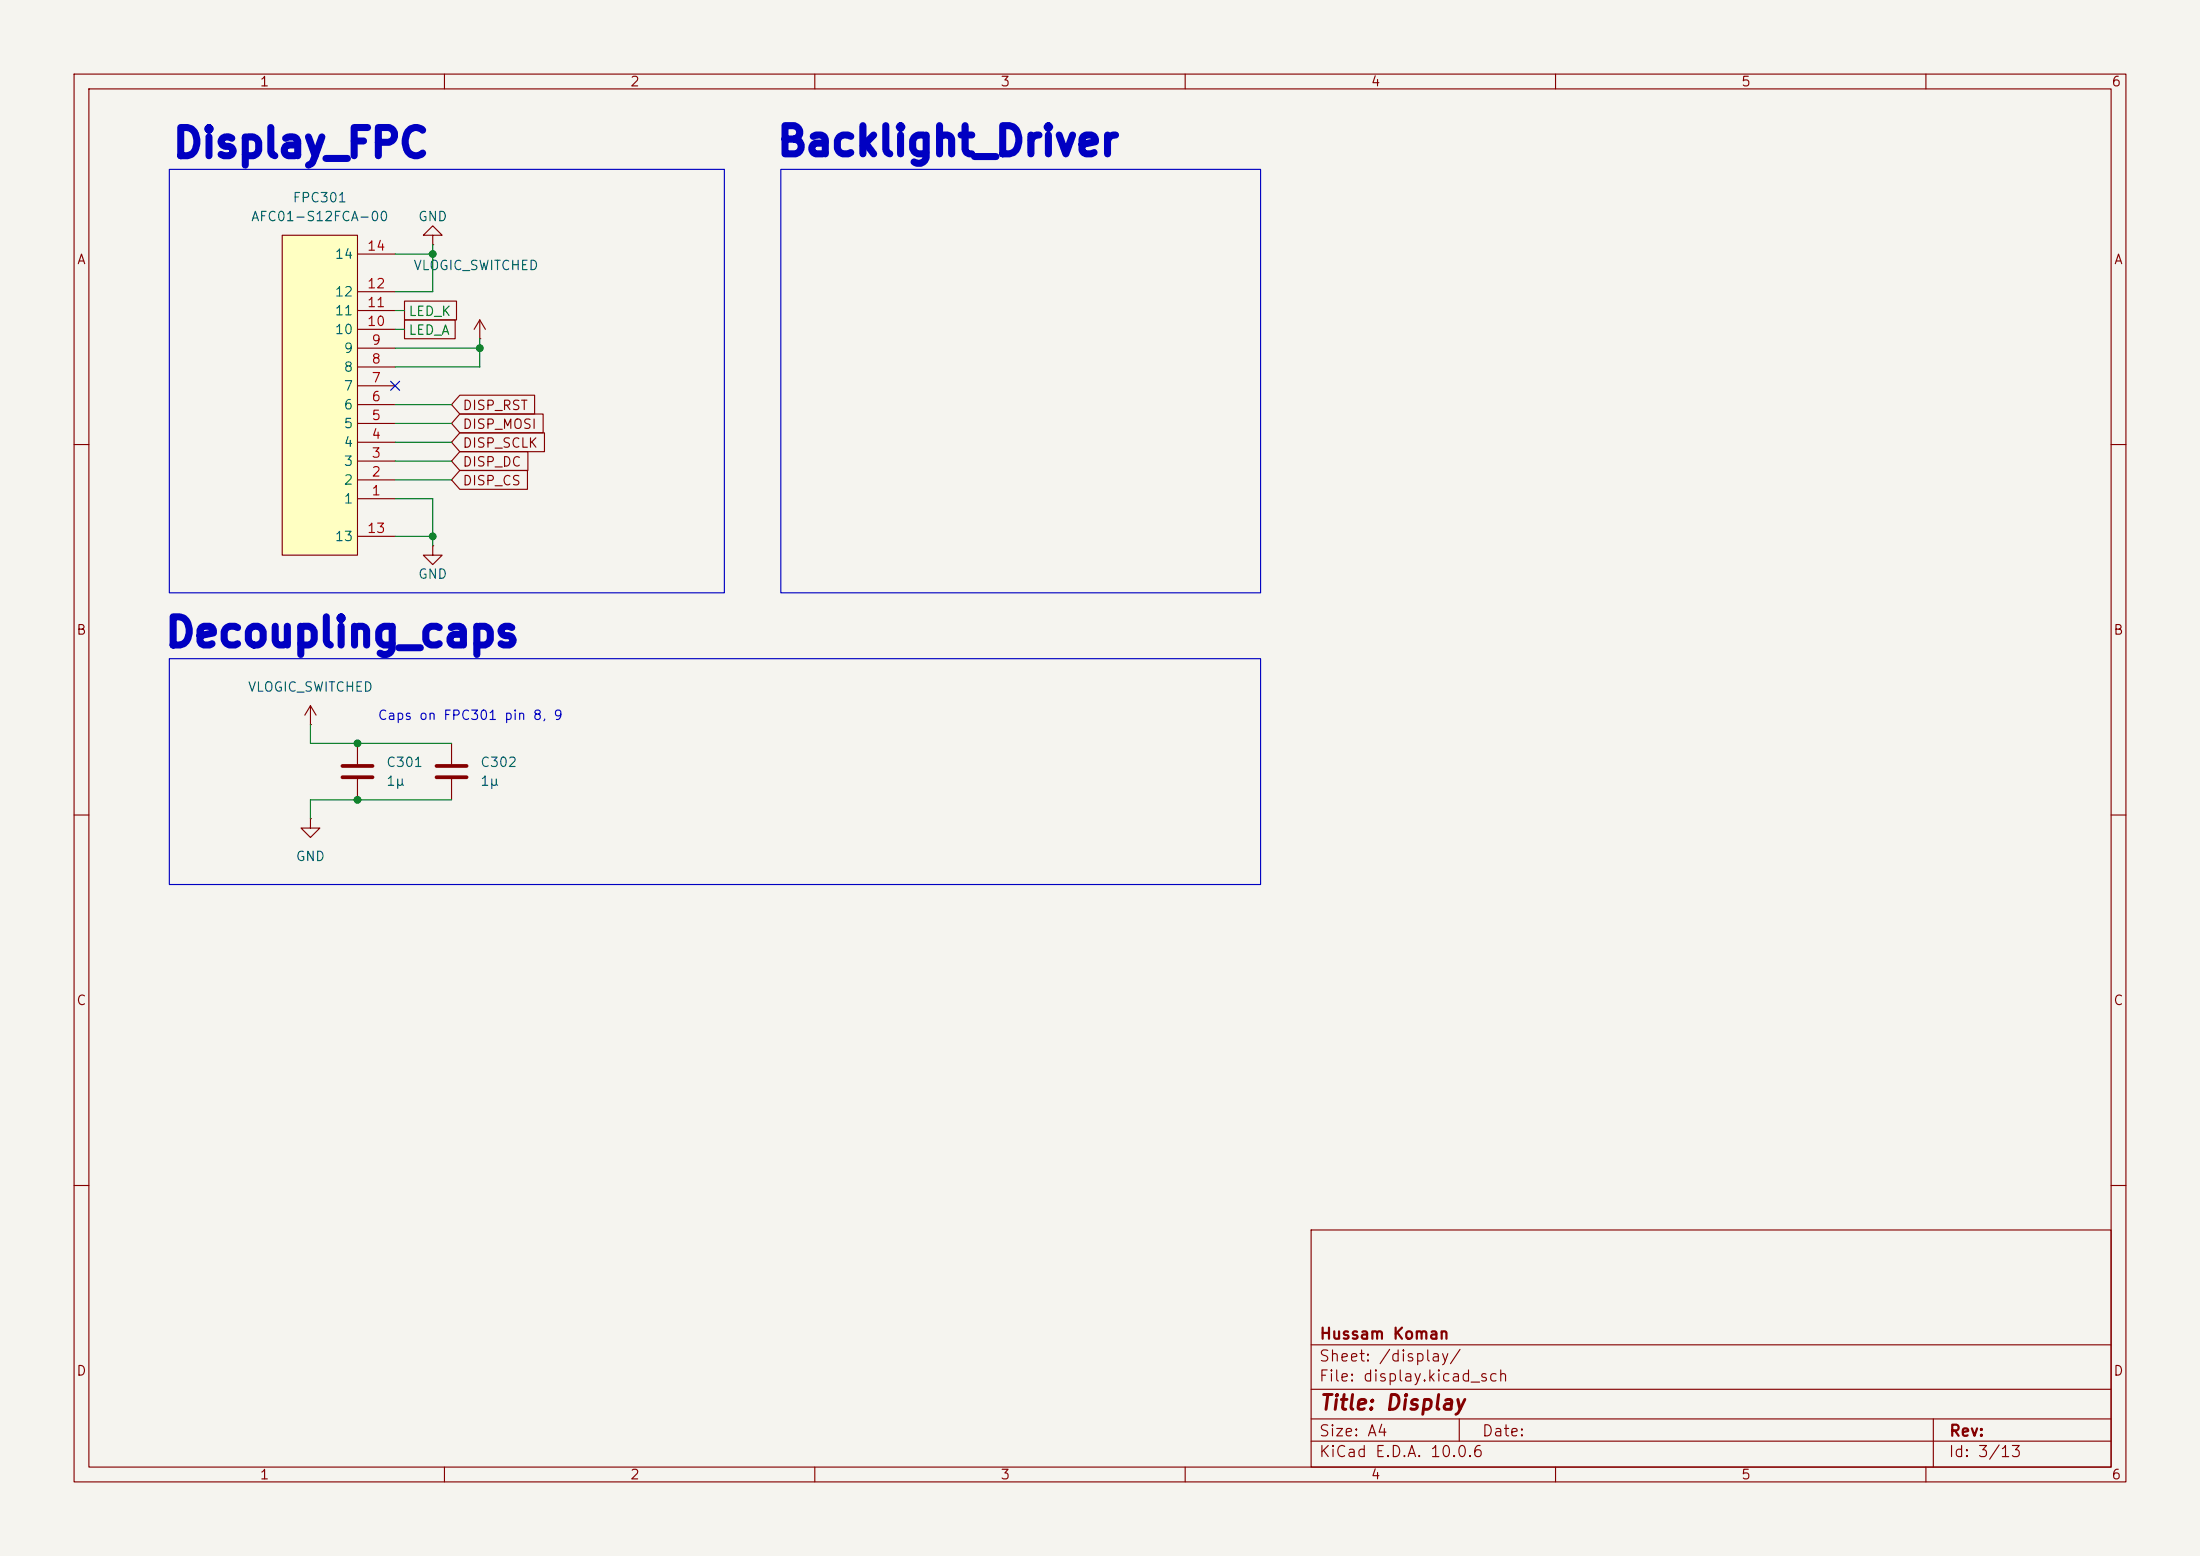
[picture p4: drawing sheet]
(kicad_sch
 (version 20260306)
 (generator "eeschema")
 (generator_version "10.0")
 (paper "A4")
 (title_block
  (title "Display")
  (company "Hussam Koman"))
 (lib_symbols
  (symbol "Device:C"
   (pin_numbers (hide yes))
   (pin_names
    (offset 0.254)) (exclude_from_sim no) (in_bom yes) (on_board yes)
   (in_pos_files yes)
   (duplicate_pin_numbers_are_jumpers no)
   (property "Reference" "C" (at 0.635 2.54 0) (show_name no) (do_not_autoplace no) (effects (font (size 1.27 1.27)) (justify left)))
   (property "Value" "C" (at 0.635 -2.54 0) (show_name no) (do_not_autoplace no) (effects (font (size 1.27 1.27)) (justify left)))
   (property "Footprint" "" (at 0.9652 -3.81 0) (show_name no) (do_not_autoplace no) (hide yes) (effects (font (size 1.27 1.27))))
   (property "Datasheet" "" (at 0 0 0) (show_name no) (do_not_autoplace no) (hide yes) (effects (font (size 1.27 1.27))))
   (property "Description" "Unpolarized capacitor" (at 0 0 0) (show_name no) (do_not_autoplace no) (hide yes) (effects (font (size 1.27 1.27))))
   (symbol "C_0_1"
    (polyline (pts (xy -2.032 0.762) (xy 2.032 0.762)) (stroke (width 0.508) (type default)) (fill (type none)))
    (polyline (pts (xy -2.032 -0.762) (xy 2.032 -0.762)) (stroke (width 0.508) (type default)) (fill (type none))))
   (symbol "C_1_1"
    (pin passive line (at 0 3.81 270) (length 2.794) (name "" (effects (font (size 1.27 1.27)))) (number "1" (effects (font (size 1.27 1.27)))))
    (pin passive line (at 0 -3.81 90) (length 2.794) (name "" (effects (font (size 1.27 1.27)))) (number "2" (effects (font (size 1.27 1.27))))))
   (embedded_fonts no))
  (symbol "IntegrationFPC:AFC01-S12FCA-00" (exclude_from_sim no) (in_bom yes) (on_board yes)
   (in_pos_files yes)
   (duplicate_pin_numbers_are_jumpers no)
   (property "Reference" "FPC301" (at 2.54 -26.67 0) (show_name no) (do_not_autoplace no) (effects (font (size 1.27 1.27))))
   (property "Value" "AFC01-S12FCA-00" (at 2.54 -24.13 0) (show_name no) (do_not_autoplace no) (effects (font (size 1.27 1.27))))
   (property "Footprint" "easyeda:FPC-SMD_AFC01-S12FCA-00" (at 0 -26.67 0) (show_name no) (do_not_autoplace no) (hide yes) (effects (font (size 1.27 1.27))))
   (property "Datasheet" "https://lcsc.com/product-detail/Others_JUSHUO-AFC01-S12FCA-00_C262661.html" (at 0 -29.21 0) (show_name no) (do_not_autoplace no) (hide yes) (effects (font (size 1.27 1.27))))
   (property "Description" "" (at 0 0 0) (show_name no) (do_not_autoplace no) (hide yes) (effects (font (size 1.27 1.27))))
   (property "LCSC Part" "C262661" (at 0 -31.75 0) (show_name no) (do_not_autoplace no) (hide yes) (effects (font (size 1.27 1.27))))
   (property "Availability" "" (at 0 0 0) (show_name no) (do_not_autoplace no) (hide yes) (effects (font (size 1.27 1.27))))
   (property "Check_prices" "" (at 0 0 0) (show_name no) (do_not_autoplace no) (hide yes) (effects (font (size 1.27 1.27))))
   (property "Description_1" "" (at 0 0 0) (show_name no) (do_not_autoplace no) (hide yes) (effects (font (size 1.27 1.27))))
   (property "MANUFACTURER" "" (at 0 0 0) (show_name no) (do_not_autoplace no) (hide yes) (effects (font (size 1.27 1.27))))
   (property "MAXIMUM_PACKAGE_HEIGHT" "" (at 0 0 0) (show_name no) (do_not_autoplace no) (hide yes) (effects (font (size 1.27 1.27))))
   (property "MF" "" (at 0 0 0) (show_name no) (do_not_autoplace no) (hide yes) (effects (font (size 1.27 1.27))))
   (property "MP" "" (at 0 0 0) (show_name no) (do_not_autoplace no) (hide yes) (effects (font (size 1.27 1.27))))
   (property "PARTREV" "" (at 0 0 0) (show_name no) (do_not_autoplace no) (hide yes) (effects (font (size 1.27 1.27))))
   (property "Package" "" (at 0 0 0) (show_name no) (do_not_autoplace no) (hide yes) (effects (font (size 1.27 1.27))))
   (property "Price" "" (at 0 0 0) (show_name no) (do_not_autoplace no) (hide yes) (effects (font (size 1.27 1.27))))
   (property "STANDARD" "" (at 0 0 0) (show_name no) (do_not_autoplace no) (hide yes) (effects (font (size 1.27 1.27))))
   (property "SnapEDA_Link" "" (at 0 0 0) (show_name no) (do_not_autoplace no) (hide yes) (effects (font (size 1.27 1.27))))
   (symbol "AFC01-S12FCA-00_0_1"
    (rectangle (start -2.54 21.59) (end 7.62 -21.59) (stroke (width 0) (type default)) (fill (type background)))
    (pin passive line (at -7.62 13.97 0) (length 5.08) (name "1" (effects (font (size 1.27 1.27)))) (number "1" (effects (font (size 1.27 1.27)))))
    (pin passive line (at -7.62 11.43 0) (length 5.08) (name "2" (effects (font (size 1.27 1.27)))) (number "2" (effects (font (size 1.27 1.27)))))
    (pin passive line (at -7.62 8.89 0) (length 5.08) (name "3" (effects (font (size 1.27 1.27)))) (number "3" (effects (font (size 1.27 1.27)))))
    (pin passive line (at -7.62 6.35 0) (length 5.08) (name "4" (effects (font (size 1.27 1.27)))) (number "4" (effects (font (size 1.27 1.27)))))
    (pin passive line (at -7.62 3.81 0) (length 5.08) (name "5" (effects (font (size 1.27 1.27)))) (number "5" (effects (font (size 1.27 1.27)))))
    (pin passive line (at -7.62 1.27 0) (length 5.08) (name "6" (effects (font (size 1.27 1.27)))) (number "6" (effects (font (size 1.27 1.27)))))
    (pin passive line (at -7.62 -1.27 0) (length 5.08) (name "7" (effects (font (size 1.27 1.27)))) (number "7" (effects (font (size 1.27 1.27)))))
    (pin passive line (at -7.62 -3.81 0) (length 5.08) (name "8" (effects (font (size 1.27 1.27)))) (number "8" (effects (font (size 1.27 1.27)))))
    (pin passive line (at -7.62 -6.35 0) (length 5.08) (name "9" (effects (font (size 1.27 1.27)))) (number "9" (effects (font (size 1.27 1.27)))))
    (pin passive line (at -7.62 -8.89 0) (length 5.08) (name "10" (effects (font (size 1.27 1.27)))) (number "10" (effects (font (size 1.27 1.27)))))
    (pin passive line (at -7.62 -11.43 0) (length 5.08) (name "11" (effects (font (size 1.27 1.27)))) (number "11" (effects (font (size 1.27 1.27)))))
    (pin passive line (at -7.62 -13.97 0) (length 5.08) (name "12" (effects (font (size 1.27 1.27)))) (number "12" (effects (font (size 1.27 1.27)))))
    (pin passive line (at -7.62 19.05 0) (length 5.08) (name "13" (effects (font (size 1.27 1.27)))) (number "13" (effects (font (size 1.27 1.27)))))
    (pin passive line (at -7.62 -19.05 0) (length 5.08) (name "14" (effects (font (size 1.27 1.27)))) (number "14" (effects (font (size 1.27 1.27))))))
   (embedded_fonts no))
  (symbol "easyeda:HS20HS072RX" (exclude_from_sim no) (in_bom yes) (on_board yes)
   (in_pos_files yes)
   (duplicate_pin_numbers_are_jumpers no)
   (property "Reference" "U" (at 0 19.05 0) (show_name no) (do_not_autoplace no) (effects (font (size 1.27 1.27))))
   (property "Value" "HS20HS072RX" (at 0 -19.05 0) (show_name no) (do_not_autoplace no) (effects (font (size 1.27 1.27))))
   (property "Footprint" "easyeda:OLED-SMD_HS20HS072RX" (at 0 -21.59 0) (show_name no) (do_not_autoplace no) (hide yes) (effects (font (size 1.27 1.27))))
   (property "Datasheet" "" (at 0 0 0) (show_name no) (do_not_autoplace no) (hide yes) (effects (font (size 1.27 1.27))))
   (property "Description" "" (at 0 0 0) (show_name no) (do_not_autoplace no) (hide yes) (effects (font (size 1.27 1.27))))
   (property "LCSC Part" "C5329582" (at 0 -24.13 0) (show_name no) (do_not_autoplace no) (hide yes) (effects (font (size 1.27 1.27))))
   (symbol "HS20HS072RX_0_1"
    (rectangle (start -7.62 16.51) (end 7.62 -16.51) (stroke (width 0) (type default)) (fill (type background)))
    (circle (center -6.35 15.24) (radius 0.38) (stroke (width 0) (type default)) (fill (type none)))
    (pin unspecified line (at -10.16 13.97 0) (length 2.54) (name "GND" (effects (font (size 1.27 1.27)))) (number "1" (effects (font (size 1.27 1.27)))))
    (pin unspecified line (at -10.16 11.43 0) (length 2.54) (name "CS" (effects (font (size 1.27 1.27)))) (number "2" (effects (font (size 1.27 1.27)))))
    (pin unspecified line (at -10.16 8.89 0) (length 2.54) (name "RS" (effects (font (size 1.27 1.27)))) (number "3" (effects (font (size 1.27 1.27)))))
    (pin unspecified line (at -10.16 6.35 0) (length 2.54) (name "SCL" (effects (font (size 1.27 1.27)))) (number "4" (effects (font (size 1.27 1.27)))))
    (pin unspecified line (at -10.16 3.81 0) (length 2.54) (name "SDA" (effects (font (size 1.27 1.27)))) (number "5" (effects (font (size 1.27 1.27)))))
    (pin unspecified line (at -10.16 1.27 0) (length 2.54) (name "RST" (effects (font (size 1.27 1.27)))) (number "6" (effects (font (size 1.27 1.27)))))
    (pin unspecified line (at -10.16 -1.27 0) (length 2.54) (name "NC" (effects (font (size 1.27 1.27)))) (number "7" (effects (font (size 1.27 1.27)))))
    (pin unspecified line (at -10.16 -3.81 0) (length 2.54) (name "I/O-VCC" (effects (font (size 1.27 1.27)))) (number "8" (effects (font (size 1.27 1.27)))))
    (pin unspecified line (at -10.16 -6.35 0) (length 2.54) (name "VCC" (effects (font (size 1.27 1.27)))) (number "9" (effects (font (size 1.27 1.27)))))
    (pin unspecified line (at -10.16 -8.89 0) (length 2.54) (name "A" (effects (font (size 1.27 1.27)))) (number "10" (effects (font (size 1.27 1.27)))))
    (pin unspecified line (at -10.16 -11.43 0) (length 2.54) (name "K" (effects (font (size 1.27 1.27)))) (number "11" (effects (font (size 1.27 1.27)))))
    (pin unspecified line (at -10.16 -13.97 0) (length 2.54) (name "GND" (effects (font (size 1.27 1.27)))) (number "12" (effects (font (size 1.27 1.27))))))
   (embedded_fonts no))
  (symbol "power:+3V3"
   (power global)
   (pin_numbers (hide yes))
   (pin_names
    (offset 0) (hide yes)) (exclude_from_sim no) (in_bom yes) (on_board yes)
   (in_pos_files yes)
   (duplicate_pin_numbers_are_jumpers no)
   (property "Reference" "#PWR" (at 0 -3.81 0) (show_name no) (do_not_autoplace no) (hide yes) (effects (font (size 1.27 1.27))))
   (property "Value" "+3V3" (at 0 3.556 0) (show_name no) (do_not_autoplace no) (effects (font (size 1.27 1.27))))
   (property "Footprint" "" (at 0 0 0) (show_name no) (do_not_autoplace no) (hide yes) (effects (font (size 1.27 1.27))))
   (property "Datasheet" "" (at 0 0 0) (show_name no) (do_not_autoplace no) (hide yes) (effects (font (size 1.27 1.27))))
   (property "Description" "Power symbol creates a global label with name \"+3V3\"" (at 0 0 0) (show_name no) (do_not_autoplace no) (hide yes) (effects (font (size 1.27 1.27))))
   (symbol "+3V3_0_1"
    (polyline (pts (xy -0.762 1.27) (xy 0 2.54)) (stroke (width 0) (type default)) (fill (type none)))
    (polyline (pts (xy 0 2.54) (xy 0.762 1.27)) (stroke (width 0) (type default)) (fill (type none)))
    (polyline (pts (xy 0 0) (xy 0 2.54)) (stroke (width 0) (type default)) (fill (type none))))
   (symbol "+3V3_1_1"
    (pin power_in line (at 0 0 90) (length 0) (name "" (effects (font (size 1.27 1.27)))) (number "1" (effects (font (size 1.27 1.27))))))
   (embedded_fonts no))
  (symbol "power:GND"
   (power global)
   (pin_numbers (hide yes))
   (pin_names
    (offset 0) (hide yes)) (exclude_from_sim no) (in_bom yes) (on_board yes)
   (in_pos_files yes)
   (duplicate_pin_numbers_are_jumpers no)
   (property "Reference" "#PWR" (at 0 -6.35 0) (show_name no) (do_not_autoplace no) (hide yes) (effects (font (size 1.27 1.27))))
   (property "Value" "GND" (at 0 -3.81 0) (show_name no) (do_not_autoplace no) (effects (font (size 1.27 1.27))))
   (property "Footprint" "" (at 0 0 0) (show_name no) (do_not_autoplace no) (hide yes) (effects (font (size 1.27 1.27))))
   (property "Datasheet" "" (at 0 0 0) (show_name no) (do_not_autoplace no) (hide yes) (effects (font (size 1.27 1.27))))
   (property "Description" "Power symbol creates a global label with name \"GND\" , ground" (at 0 0 0) (show_name no) (do_not_autoplace no) (hide yes) (effects (font (size 1.27 1.27))))
   (symbol "GND_0_1"
    (polyline (pts (xy 0 0) (xy 0 -1.27) (xy 1.27 -1.27) (xy 0 -2.54) (xy -1.27 -1.27) (xy 0 -1.27)) (stroke (width 0) (type default)) (fill (type none))))
   (symbol "GND_1_1"
    (pin power_in line (at 0 0 270) (length 0) (name "" (effects (font (size 1.27 1.27)))) (number "1" (effects (font (size 1.27 1.27))))))
   (embedded_fonts no))
 
(symbol "MiniCompanionElectrical:VLOGIC_SWITCHED"
   (power global)
   (pin_numbers (hide yes))
   (pin_names
    (offset 0) (hide yes)) (exclude_from_sim no) (in_bom yes) (on_board yes)
   (in_pos_files yes)
   (duplicate_pin_numbers_are_jumpers no)
   (property "Reference" "#PWR" (at 0 -3.81 0) (show_name no) (do_not_autoplace no) (hide yes) (effects (font (size 1.27 1.27))))
   (property "Value" "VLOGIC_SWITCHED" (at 0 3.556 0) (show_name no) (do_not_autoplace no) (effects (font (size 1.27 1.27))))
   (property "Footprint" "" (at 0 0 0) (show_name no) (do_not_autoplace no) (hide yes) (effects (font (size 1.27 1.27))))
   (property "Datasheet" "" (at 0 0 0) (show_name no) (do_not_autoplace no) (hide yes) (effects (font (size 1.27 1.27))))
   (property "Description" "Power symbol creates a global label with name \"VLOGIC_SWITCHED\"" (at 0 0 0) (show_name no) (do_not_autoplace no) (hide yes) (effects (font (size 1.27 1.27))))
   (symbol "VLOGIC_SWITCHED_0_1"
    (polyline (pts (xy -0.762 1.27) (xy 0 2.54)) (stroke (width 0) (type default)) (fill (type none)))
    (polyline (pts (xy 0 2.54) (xy 0.762 1.27)) (stroke (width 0) (type default)) (fill (type none)))
    (polyline (pts (xy 0 0) (xy 0 2.54)) (stroke (width 0) (type default)) (fill (type none))))
   (symbol "VLOGIC_SWITCHED_1_1"
    (pin power_in line (at 0 0 90) (length 0) (name "" (effects (font (size 1.27 1.27)))) (number "1" (effects (font (size 1.27 1.27))))))
   (embedded_fonts no)))
 (rectangle
  (start 105.41 22.86)
  (end 170.18 80.01)
  (stroke (width 0) (type default))
  (fill (type none)))
 (rectangle
  (start 22.86 22.86)
  (end 97.79 80.01)
  (stroke (width 0) (type default))
  (fill (type none)))
 (rectangle
  (start 22.86 88.9)
  (end 170.18 119.38)
  (stroke (width 0) (type default))
  (fill (type none)))
 (text "Decoupling_caps"
  (exclude_from_sim no)
  (at 46.228 85.598 0)
  (effects (font (size 3.81 3.81) (thickness 1.016)
    (bold yes))))
 (text "Caps on FPC301 pin 8, 9"
  (exclude_from_sim no)
  (at 63.5 96.774 0)
  (effects (font (size 1.27 1.27))))
 (text "Display_FPC\n"
  (exclude_from_sim no)
  (at 40.64 19.558 0)
  (effects (font (size 3.81 3.81) (thickness 1.016)
    (bold yes))))
 (text "Backlight_Driver"
  (exclude_from_sim no)
  (at 128.016 19.304 0)
  (effects (font (size 3.81 3.81) (thickness 1.016)
    (bold yes))))
 (junction
  (at 48.26 107.95)
  (diameter 0)
  (color 0 0 0 0))
 (junction
  (at 58.42 72.39)
  (diameter 0)
  (color 0 0 0 0))
 (junction
  (at 58.42 34.29)
  (diameter 0)
  (color 0 0 0 0))
 (junction
  (at 64.77 46.99)
  (diameter 0)
  (color 0 0 0 0))
 (junction
  (at 48.26 100.33)
  (diameter 0)
  (color 0 0 0 0))
 (no_connect
  (at 53.34 52.07))
 
 
 
 
 
 
 
 
 
 
 
 
 
 
 
 
 
 
 
 
 (global_label "LED_A"
  (shape passive)
  (at 54.61 44.45 0)
  (fields_autoplaced yes)
  (effects (font (size 1.27 1.27)) (justify left))
  (property "Intersheetrefs" "${INTERSHEET_REFS}" (at 61.9872 44.45 0) (hide yes) (show_name no) (do_not_autoplace no) (effects (font (size 1.27 1.27)) (justify left))))
 (global_label "DISP_SCLK"
  (shape input)
  (at 60.96 59.69 0)
  (fields_autoplaced yes)
  (effects (font (size 1.27 1.27)) (justify left))
  (property "Intersheetrefs" "${INTERSHEET_REFS}" (at 74.468 59.69 0) (hide yes) (show_name no) (do_not_autoplace no) (effects (font (size 1.27 1.27)) (justify left))))
 (global_label "DISP_DC"
  (shape input)
  (at 60.96 62.23 0)
  (fields_autoplaced yes)
  (effects (font (size 1.27 1.27)) (justify left))
  (property "Intersheetrefs" "${INTERSHEET_REFS}" (at 72.2304 62.23 0) (hide yes) (show_name no) (do_not_autoplace no) (effects (font (size 1.27 1.27)) (justify left))))
 (global_label "DISP_RST"
  (shape input)
  (at 60.96 54.61 0)
  (fields_autoplaced yes)
  (effects (font (size 1.27 1.27)) (justify left))
  (property "Intersheetrefs" "${INTERSHEET_REFS}" (at 73.1375 54.61 0) (hide yes) (show_name no) (do_not_autoplace no) (effects (font (size 1.27 1.27)) (justify left))))
 (global_label "DISP_MOSI"
  (shape input)
  (at 60.96 57.15 0)
  (fields_autoplaced yes)
  (effects (font (size 1.27 1.27)) (justify left))
  (property "Intersheetrefs" "${INTERSHEET_REFS}" (at 74.2866 57.15 0) (hide yes) (show_name no) (do_not_autoplace no) (effects (font (size 1.27 1.27)) (justify left))))
 (global_label "LED_K"
  (shape passive)
  (at 54.61 41.91 0)
  (fields_autoplaced yes)
  (effects (font (size 1.27 1.27)) (justify left))
  (property "Intersheetrefs" "${INTERSHEET_REFS}" (at 62.1686 41.91 0) (hide yes) (show_name no) (do_not_autoplace no) (effects (font (size 1.27 1.27)) (justify left))))
 (global_label "DISP_CS"
  (shape input)
  (at 60.96 64.77 0)
  (fields_autoplaced yes)
  (effects (font (size 1.27 1.27)) (justify left))
  (property "Intersheetrefs" "${INTERSHEET_REFS}" (at 72.1699 64.77 0) (hide yes) (show_name no) (do_not_autoplace no) (effects (font (size 1.27 1.27)) (justify left))))
 (symbol
  (lib_id "MiniCompanionElectrical:VLOGIC_SWITCHED")
  (at 64.77 45.72 0)
  (unit 1)
  (body_style 1)
  (exclude_from_sim no)
  (in_bom yes)
  (on_board yes)
  (in_pos_files yes)
  (dnp no)
  (property "Reference" "#PWR0303" (at 64.77 49.53 0) (hide yes) (show_name no) (do_not_autoplace no) (effects (font (size 1.27 1.27))))
  (property "Value" "VLOGIC_SWITCHED" (at 64.262 35.814 0) (show_name no) (do_not_autoplace no) (effects (font (size 1.27 1.27))))
  (property "Footprint" "" (at 64.77 45.72 0) (hide yes) (show_name no) (do_not_autoplace no) (effects (font (size 1.27 1.27))))
  (property "Datasheet" "" (at 64.77 45.72 0) (hide yes) (show_name no) (do_not_autoplace no) (effects (font (size 1.27 1.27))))
  (property "Description" "Power symbol creates a global label with name \"VLOGIC_SWITCHED\"" (at 64.77 45.72 0) (hide yes) (show_name no) (do_not_autoplace no) (effects (font (size 1.27 1.27))))
  (pin "1"))
 (symbol
  (lib_id "power:GND")
  (at 41.91 110.49 0)
  (unit 1)
  (body_style 1)
  (exclude_from_sim no)
  (in_bom yes)
  (on_board yes)
  (in_pos_files yes)
  (dnp no)
  (fields_autoplaced yes)
  (property "Reference" "#PWR0308" (at 41.91 116.84 0) (hide yes) (show_name no) (do_not_autoplace no) (effects (font (size 1.27 1.27))))
  (property "Value" "GND" (at 41.91 115.57 0) (show_name no) (do_not_autoplace no) (effects (font (size 1.27 1.27))))
  (property "Footprint" "" (at 41.91 110.49 0) (hide yes) (show_name no) (do_not_autoplace no) (effects (font (size 1.27 1.27))))
  (property "Datasheet" "" (at 41.91 110.49 0) (hide yes) (show_name no) (do_not_autoplace no) (effects (font (size 1.27 1.27))))
  (property "Description" "Power symbol creates a global label with name \"GND\" , ground" (at 41.91 110.49 0) (hide yes) (show_name no) (do_not_autoplace no) (effects (font (size 1.27 1.27))))
  (pin "1"))
 (symbol
  (lib_id "IntegrationFPC:AFC01-S12FCA-00")
  (at 45.72 53.34 180)
  (unit 1)
  (body_style 1)
  (exclude_from_sim no)
  (in_bom yes)
  (on_board yes)
  (in_pos_files yes)
  (dnp no)
  (fields_autoplaced yes)
  (property "Reference" "FPC301" (at 43.18 26.67 0) (show_name no) (do_not_autoplace no) (effects (font (size 1.27 1.27))))
  (property "Value" "AFC01-S12FCA-00" (at 43.18 29.21 0) (show_name no) (do_not_autoplace no) (effects (font (size 1.27 1.27))))
  (property "Footprint" "easyeda:FPC-SMD_AFC01-S12FCA-00" (at 45.72 26.67 0) (hide yes) (show_name no) (do_not_autoplace no) (effects (font (size 1.27 1.27))))
  (property "Datasheet" "https://lcsc.com/product-detail/Others_JUSHUO-AFC01-S12FCA-00_C262661.html" (at 45.72 24.13 0) (hide yes) (show_name no) (do_not_autoplace no) (effects (font (size 1.27 1.27))))
  (property "Description" "" (at 45.72 53.34 0) (hide yes) (show_name no) (do_not_autoplace no) (effects (font (size 1.27 1.27))))
  (property "LCSC Part" "C262661" (at 45.72 21.59 0) (hide yes) (show_name no) (do_not_autoplace no) (effects (font (size 1.27 1.27))))
  (property "Availability" "" (at 45.72 53.34 0) (hide yes) (show_name no) (do_not_autoplace no) (effects (font (size 1.27 1.27))))
  (property "Check_prices" "" (at 45.72 53.34 0) (hide yes) (show_name no) (do_not_autoplace no) (effects (font (size 1.27 1.27))))
  (property "Description_1" "" (at 45.72 53.34 0) (hide yes) (show_name no) (do_not_autoplace no) (effects (font (size 1.27 1.27))))
  (property "MANUFACTURER" "JUSHUO" (at 45.72 53.34 0) (hide yes) (show_name no) (do_not_autoplace no) (effects (font (size 1.27 1.27))))
  (property "MAXIMUM_PACKAGE_HEIGHT" "" (at 45.72 53.34 0) (hide yes) (show_name no) (do_not_autoplace no) (effects (font (size 1.27 1.27))))
  (property "MF" "" (at 45.72 53.34 0) (hide yes) (show_name no) (do_not_autoplace no) (effects (font (size 1.27 1.27))))
  (property "MP" "AFC01-S12FCA-00" (at 45.72 53.34 0) (hide yes) (show_name no) (do_not_autoplace no) (effects (font (size 1.27 1.27))))
  (property "PARTREV" "" (at 45.72 53.34 0) (hide yes) (show_name no) (do_not_autoplace no) (effects (font (size 1.27 1.27))))
  (property "Package" "" (at 45.72 53.34 0) (hide yes) (show_name no) (do_not_autoplace no) (effects (font (size 1.27 1.27))))
  (property "Price" "" (at 45.72 53.34 0) (hide yes) (show_name no) (do_not_autoplace no) (effects (font (size 1.27 1.27))))
  (property "STANDARD" "" (at 45.72 53.34 0) (hide yes) (show_name no) (do_not_autoplace no) (effects (font (size 1.27 1.27))))
  (property "SnapEDA_Link" "" (at 45.72 53.34 0) (hide yes) (show_name no) (do_not_autoplace no) (effects (font (size 1.27 1.27))))
  (pin "11")
  (pin "7")
  (pin "8")
  (pin "14")
  (pin "5")
  (pin "4")
  (pin "12")
  (pin "9")
  (pin "10")
  (pin "3")
  (pin "6")
  (pin "2")
  (pin "1")
  (pin "13"))
 (symbol
  (lib_id "Device:C")
  (at 60.96 104.14 0)
  (unit 1)
  (body_style 1)
  (exclude_from_sim no)
  (in_bom yes)
  (on_board yes)
  (in_pos_files yes)
  (dnp no)
  (fields_autoplaced yes)
  (property "Reference" "C302" (at 64.77 102.8699 0) (show_name no) (do_not_autoplace no) (effects (font (size 1.27 1.27)) (justify left)))
  (property "Value" "1µ" (at 64.77 105.4099 0) (show_name no) (do_not_autoplace no) (effects (font (size 1.27 1.27)) (justify left)))
  (property "Footprint" "Capacitor_SMD:C_0603_1608Metric_Pad1.08x0.95mm_HandSolder" (at 61.9252 107.95 0) (hide yes) (show_name no) (do_not_autoplace no) (effects (font (size 1.27 1.27))))
  (property "Datasheet" "" (at 60.96 104.14 0) (hide yes) (show_name no) (do_not_autoplace no) (effects (font (size 1.27 1.27))))
  (property "Description" "Unpolarized capacitor" (at 60.96 104.14 0) (hide yes) (show_name no) (do_not_autoplace no) (effects (font (size 1.27 1.27))))
  (property "LCSC Part" "C15849" (at 60.96 104.14 0) (hide yes) (show_name no) (do_not_autoplace no) (effects (font (size 1.27 1.27))))
  (property "Availability" "" (at 60.96 104.14 0) (hide yes) (show_name no) (do_not_autoplace no) (effects (font (size 1.27 1.27))))
  (property "Check_prices" "" (at 60.96 104.14 0) (hide yes) (show_name no) (do_not_autoplace no) (effects (font (size 1.27 1.27))))
  (property "Description_1" "" (at 60.96 104.14 0) (hide yes) (show_name no) (do_not_autoplace no) (effects (font (size 1.27 1.27))))
  (property "MANUFACTURER" "Samsung" (at 60.96 104.14 0) (hide yes) (show_name no) (do_not_autoplace no) (effects (font (size 1.27 1.27))))
  (property "MAXIMUM_PACKAGE_HEIGHT" "" (at 60.96 104.14 0) (hide yes) (show_name no) (do_not_autoplace no) (effects (font (size 1.27 1.27))))
  (property "MF" "" (at 60.96 104.14 0) (hide yes) (show_name no) (do_not_autoplace no) (effects (font (size 1.27 1.27))))
  (property "MP" "CL10A105KB8NNNC" (at 60.96 104.14 0) (hide yes) (show_name no) (do_not_autoplace no) (effects (font (size 1.27 1.27))))
  (property "PARTREV" "" (at 60.96 104.14 0) (hide yes) (show_name no) (do_not_autoplace no) (effects (font (size 1.27 1.27))))
  (property "Package" "" (at 60.96 104.14 0) (hide yes) (show_name no) (do_not_autoplace no) (effects (font (size 1.27 1.27))))
  (property "Price" "" (at 60.96 104.14 0) (hide yes) (show_name no) (do_not_autoplace no) (effects (font (size 1.27 1.27))))
  (property "STANDARD" "" (at 60.96 104.14 0) (hide yes) (show_name no) (do_not_autoplace no) (effects (font (size 1.27 1.27))))
  (property "SnapEDA_Link" "" (at 60.96 104.14 0) (hide yes) (show_name no) (do_not_autoplace no) (effects (font (size 1.27 1.27))))
  (pin "1")
  (pin "2"))
 (symbol
  (lib_id "power:GND")
  (at 58.42 73.66 0)
  (unit 1)
  (body_style 1)
  (exclude_from_sim no)
  (in_bom yes)
  (on_board yes)
  (in_pos_files yes)
  (dnp no)
  (property "Reference" "#PWR0306" (at 58.42 80.01 0) (hide yes) (show_name no) (do_not_autoplace no) (effects (font (size 1.27 1.27))))
  (property "Value" "GND" (at 58.42 77.47 0) (show_name no) (do_not_autoplace no) (effects (font (size 1.27 1.27))))
  (property "Footprint" "" (at 58.42 73.66 0) (hide yes) (show_name no) (do_not_autoplace no) (effects (font (size 1.27 1.27))))
  (property "Datasheet" "" (at 58.42 73.66 0) (hide yes) (show_name no) (do_not_autoplace no) (effects (font (size 1.27 1.27))))
  (property "Description" "Power symbol creates a global label with name \"GND\" , ground" (at 58.42 73.66 0) (hide yes) (show_name no) (do_not_autoplace no) (effects (font (size 1.27 1.27))))
  (pin "1"))
 (symbol
  (lib_id "MiniCompanionElectrical:VLOGIC_SWITCHED")
  (at 41.91 97.79 0)
  (unit 1)
  (body_style 1)
  (exclude_from_sim no)
  (in_bom yes)
  (on_board yes)
  (in_pos_files yes)
  (dnp no)
  (fields_autoplaced yes)
  (property "Reference" "#PWR0307" (at 41.91 101.6 0) (hide yes) (show_name no) (do_not_autoplace no) (effects (font (size 1.27 1.27))))
  (property "Value" "VLOGIC_SWITCHED" (at 41.91 92.71 0) (show_name no) (do_not_autoplace no) (effects (font (size 1.27 1.27))))
  (property "Footprint" "" (at 41.91 97.79 0) (hide yes) (show_name no) (do_not_autoplace no) (effects (font (size 1.27 1.27))))
  (property "Datasheet" "" (at 41.91 97.79 0) (hide yes) (show_name no) (do_not_autoplace no) (effects (font (size 1.27 1.27))))
  (property "Description" "Power symbol creates a global label with name \"VLOGIC_SWITCHED\"" (at 41.91 97.79 0) (hide yes) (show_name no) (do_not_autoplace no) (effects (font (size 1.27 1.27))))
  (pin "1"))
 (symbol
  (lib_id "Device:C")
  (at 48.26 104.14 0)
  (unit 1)
  (body_style 1)
  (exclude_from_sim no)
  (in_bom yes)
  (on_board yes)
  (in_pos_files yes)
  (dnp no)
  (fields_autoplaced yes)
  (property "Reference" "C301" (at 52.07 102.8699 0) (show_name no) (do_not_autoplace no) (effects (font (size 1.27 1.27)) (justify left)))
  (property "Value" "1µ" (at 52.07 105.4099 0) (show_name no) (do_not_autoplace no) (effects (font (size 1.27 1.27)) (justify left)))
  (property "Footprint" "Capacitor_SMD:C_0603_1608Metric_Pad1.08x0.95mm_HandSolder" (at 49.2252 107.95 0) (hide yes) (show_name no) (do_not_autoplace no) (effects (font (size 1.27 1.27))))
  (property "Datasheet" "" (at 48.26 104.14 0) (hide yes) (show_name no) (do_not_autoplace no) (effects (font (size 1.27 1.27))))
  (property "Description" "Unpolarized capacitor" (at 48.26 104.14 0) (hide yes) (show_name no) (do_not_autoplace no) (effects (font (size 1.27 1.27))))
  (property "LCSC Part" "C15849" (at 48.26 104.14 0) (hide yes) (show_name no) (do_not_autoplace no) (effects (font (size 1.27 1.27))))
  (property "Availability" "" (at 48.26 104.14 0) (hide yes) (show_name no) (do_not_autoplace no) (effects (font (size 1.27 1.27))))
  (property "Check_prices" "" (at 48.26 104.14 0) (hide yes) (show_name no) (do_not_autoplace no) (effects (font (size 1.27 1.27))))
  (property "Description_1" "" (at 48.26 104.14 0) (hide yes) (show_name no) (do_not_autoplace no) (effects (font (size 1.27 1.27))))
  (property "MANUFACTURER" "Samsung" (at 48.26 104.14 0) (hide yes) (show_name no) (do_not_autoplace no) (effects (font (size 1.27 1.27))))
  (property "MAXIMUM_PACKAGE_HEIGHT" "" (at 48.26 104.14 0) (hide yes) (show_name no) (do_not_autoplace no) (effects (font (size 1.27 1.27))))
  (property "MF" "" (at 48.26 104.14 0) (hide yes) (show_name no) (do_not_autoplace no) (effects (font (size 1.27 1.27))))
  (property "MP" "CL10A105KB8NNNC" (at 48.26 104.14 0) (hide yes) (show_name no) (do_not_autoplace no) (effects (font (size 1.27 1.27))))
  (property "PARTREV" "" (at 48.26 104.14 0) (hide yes) (show_name no) (do_not_autoplace no) (effects (font (size 1.27 1.27))))
  (property "Package" "" (at 48.26 104.14 0) (hide yes) (show_name no) (do_not_autoplace no) (effects (font (size 1.27 1.27))))
  (property "Price" "" (at 48.26 104.14 0) (hide yes) (show_name no) (do_not_autoplace no) (effects (font (size 1.27 1.27))))
  (property "STANDARD" "" (at 48.26 104.14 0) (hide yes) (show_name no) (do_not_autoplace no) (effects (font (size 1.27 1.27))))
  (property "SnapEDA_Link" "" (at 48.26 104.14 0) (hide yes) (show_name no) (do_not_autoplace no) (effects (font (size 1.27 1.27))))
  (pin "1")
  (pin "2"))
 (symbol
  (lib_id "power:GND")
  (at 58.42 33.02 180)
  (unit 1)
  (body_style 1)
  (exclude_from_sim no)
  (in_bom yes)
  (on_board yes)
  (in_pos_files yes)
  (dnp no)
  (property "Reference" "#PWR0301" (at 58.42 26.67 0) (hide yes) (show_name no) (do_not_autoplace no) (effects (font (size 1.27 1.27))))
  (property "Value" "GND" (at 58.42 29.21 0) (show_name no) (do_not_autoplace no) (effects (font (size 1.27 1.27))))
  (property "Footprint" "" (at 58.42 33.02 0) (hide yes) (show_name no) (do_not_autoplace no) (effects (font (size 1.27 1.27))))
  (property "Datasheet" "" (at 58.42 33.02 0) (hide yes) (show_name no) (do_not_autoplace no) (effects (font (size 1.27 1.27))))
  (property "Description" "Power symbol creates a global label with name \"GND\" , ground" (at 58.42 33.02 0) (hide yes) (show_name no) (do_not_autoplace no) (effects (font (size 1.27 1.27))))
  (pin "1"))

 

 

 

 

 

 

 

 

 

 

 

 

 

 

 

 

 

 

 

 

 

 

 

 

 

 

 

 

 

 

 

 

 

 

 

 

 

 

 

 

 

 

 

 

 

 

 

 

 

 

 

 

 

 

 

 

 

 

 

 

 

 

 

 

 

 

 

 

 

 

 

 

 

 

 

 

 

 

 

 

 

 

 

 

 

 

 

 

 

 

 

 

 

 

 

 

 

 

 

 

 (wire
  (pts (xy 41.91 107.95) (xy 41.91 110.49))
  (stroke (width 0) (type solid)))

 (wire
  (pts (xy 58.42 33.02) (xy 58.42 39.37))
  (stroke (width 0) (type solid)))

 (wire
  (pts (xy 53.34 41.91) (xy 54.61 41.91))
  (stroke (width 0) (type solid)))

 (wire
  (pts (xy 53.34 72.39) (xy 58.42 72.39))
  (stroke (width 0) (type solid)))

 (wire
  (pts (xy 41.91 97.79) (xy 41.91 100.33))
  (stroke (width 0) (type solid)))

 (wire
  (pts (xy 53.34 64.77) (xy 60.96 64.77))
  (stroke (width 0) (type solid)))

 (wire
  (pts (xy 53.34 57.15) (xy 60.96 57.15))
  (stroke (width 0) (type solid)))

 (wire
  (pts (xy 41.91 107.95) (xy 60.96 107.95))
  (stroke (width 0) (type solid)))

 (wire
  (pts (xy 53.34 39.37) (xy 58.42 39.37))
  (stroke (width 0) (type solid)))

 (wire
  (pts (xy 64.77 45.72) (xy 64.77 49.53))
  (stroke (width 0) (type solid)))

 (wire
  (pts (xy 53.34 46.99) (xy 64.77 46.99))
  (stroke (width 0) (type solid)))

 (wire
  (pts (xy 53.34 59.69) (xy 60.96 59.69))
  (stroke (width 0) (type solid)))

 (wire
  (pts (xy 53.34 49.53) (xy 64.77 49.53))
  (stroke (width 0) (type solid)))

 (wire
  (pts (xy 53.34 44.45) (xy 54.61 44.45))
  (stroke (width 0) (type solid)))

 (wire
  (pts (xy 58.42 67.31) (xy 58.42 73.66))
  (stroke (width 0) (type solid)))

 (wire
  (pts (xy 53.34 62.23) (xy 60.96 62.23))
  (stroke (width 0) (type solid)))

 (wire
  (pts (xy 41.91 100.33) (xy 60.96 100.33))
  (stroke (width 0) (type solid)))

 (wire
  (pts (xy 53.34 54.61) (xy 60.96 54.61))
  (stroke (width 0) (type solid)))

 (wire
  (pts (xy 53.34 34.29) (xy 58.42 34.29))
  (stroke (width 0) (type solid)))

 (wire
  (pts (xy 53.34 67.31) (xy 58.42 67.31))
  (stroke (width 0) (type solid))))
